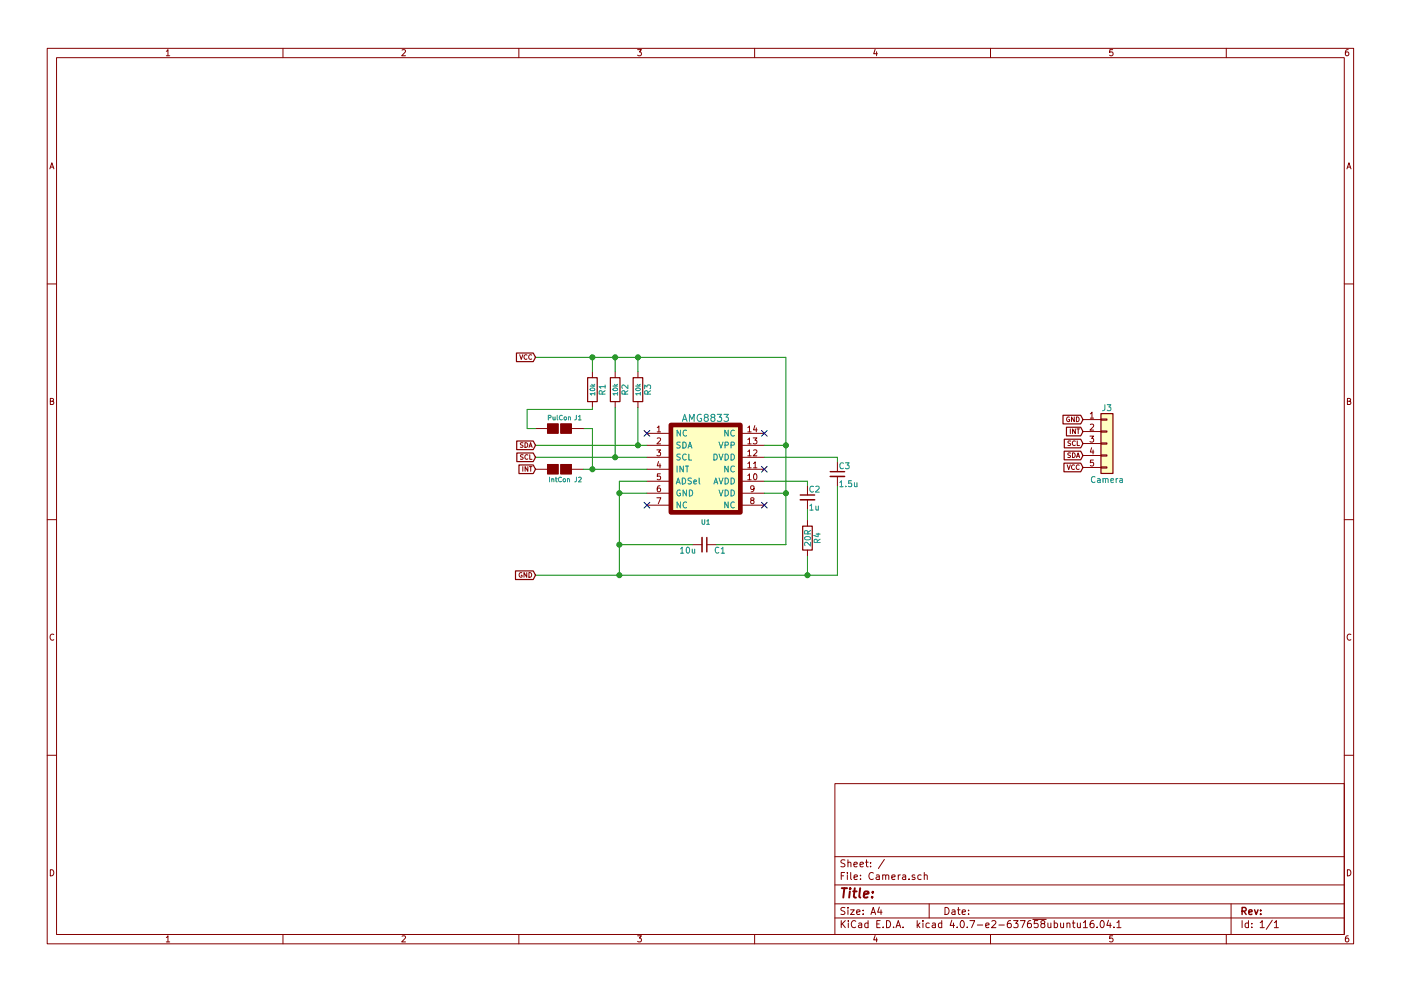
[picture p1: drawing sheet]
EESchema Schematic File Version 2
LIBS:power
LIBS:device
LIBS:switches
LIBS:relays
LIBS:motors
LIBS:transistors
LIBS:conn
LIBS:linear
LIBS:regul
LIBS:74xx
LIBS:cmos4000
LIBS:adc-dac
LIBS:memory
LIBS:xilinx
LIBS:microcontrollers
LIBS:dsp
LIBS:microchip
LIBS:analog_switches
LIBS:motorola
LIBS:texas
LIBS:intel
LIBS:audio
LIBS:interface
LIBS:digital-audio
LIBS:philips
LIBS:display
LIBS:cypress
LIBS:siliconi
LIBS:opto
LIBS:atmel
LIBS:contrib
LIBS:valves
LIBS:parts
LIBS:Camera-cache
EELAYER 25 0
EELAYER END
$Descr A4 11693 8268
encoding utf-8
Sheet 1 1
Title ""
Date ""
Rev ""
Comp ""
Comment1 ""
Comment2 ""
Comment3 ""
Comment4 ""
$EndDescr
$Comp
L AMG8833 U1
U 1 1
P 5890 3910
F 0 "U1" H 5890 3470 39  0000 C CNN
F 1 "AMG8833" H 5890 4340 59  0000 C CNN
F 2 "footprint:AMG8833" H 5890 3910 60  0001 C CNN
F 3 "" H 5890 3910 60  0001 C CNN
	1    5890 3910
	1    0    0    -1  
$EndComp
NoConn ~ 6380 3610
NoConn ~ 6380 3910
NoConn ~ 6380 4210
NoConn ~ 5400 4210
NoConn ~ 5400 3610
Wire Wire Line
	6380 3710 6560 3710
Wire Wire Line
	6560 2975 6560 4540
Wire Wire Line
	6560 4110 6380 4110
$Comp
L C_Small C3
U 1 1
P 6990 3950
F 0 "C3" H 7000 4020 50  0000 L CNN
F 1 "1.5u" H 7000 3870 50  0000 L CNN
F 2 "Capacitors_SMD:C_0603" H 6990 3950 50  0001 C CNN
F 3 "" H 6990 3950 50  0001 C CNN
	1    6990 3950
	1    0    0    -1  
$EndComp
$Comp
L C_Small C2
U 1 1
P 6740 4145
F 0 "C2" H 6750 4215 50  0000 L CNN
F 1 "1u" H 6750 4065 50  0000 L CNN
F 2 "Capacitors_SMD:C_0603" H 6740 4145 50  0001 C CNN
F 3 "" H 6740 4145 50  0001 C CNN
	1    6740 4145
	1    0    0    -1  
$EndComp
$Comp
L C_Small C1
U 1 1
P 5880 4540
F 0 "C1" V 5925 4620 50  0000 L CNN
F 1 "10u" V 5925 4330 50  0000 L CNN
F 2 "Capacitors_SMD:C_0603" H 5880 4540 50  0001 C CNN
F 3 "" H 5880 4540 50  0001 C CNN
	1    5880 4540
	0    1    1    0   
$EndComp
Wire Wire Line
	6560 4540 5980 4540
Connection ~ 6560 4110
Wire Wire Line
	5400 4110 5170 4110
Wire Wire Line
	5170 4010 5170 4795
Wire Wire Line
	5170 4540 5780 4540
Wire Wire Line
	6740 4045 6740 4010
Wire Wire Line
	6740 4010 6380 4010
Wire Wire Line
	4470 4795 6990 4795
Connection ~ 5170 4540
Wire Wire Line
	6990 3850 6990 3810
Wire Wire Line
	6990 3810 6380 3810
Wire Wire Line
	6990 4795 6990 4050
Connection ~ 6740 4795
$Comp
L R R4
U 1 1
P 6740 4485
F 0 "R4" V 6820 4485 50  0000 C CNN
F 1 "20R" V 6740 4485 50  0000 C CNN
F 2 "Resistors_SMD:R_0402" V 6670 4485 50  0001 C CNN
F 3 "" H 6740 4485 50  0001 C CNN
	1    6740 4485
	1    0    0    -1  
$EndComp
Wire Wire Line
	6740 4335 6740 4245
Wire Wire Line
	6740 4635 6740 4795
$Comp
L GS2 J2
U 1 1
P 4670 3910
F 0 "J2" V 4755 4065 39  0000 C CNN
F 1 "IntCon" V 4755 3910 39  0000 C CNN
F 2 "Connectors:GS2" V 4744 3910 50  0001 C CNN
F 3 "" H 4670 3910 50  0001 C CNN
	1    4670 3910
	0    1    1    0   
$EndComp
$Comp
L R R1
U 1 1
P 4945 3245
F 0 "R1" V 5025 3245 50  0000 C CNN
F 1 "10k" V 4945 3245 39  0000 C CNN
F 2 "Resistors_SMD:R_0402" V 4875 3245 50  0001 C CNN
F 3 "" H 4945 3245 50  0001 C CNN
	1    4945 3245
	1    0    0    -1  
$EndComp
$Comp
L R R2
U 1 1
P 5135 3245
F 0 "R2" V 5215 3245 50  0000 C CNN
F 1 "10k" V 5135 3245 39  0000 C CNN
F 2 "Resistors_SMD:R_0402" V 5065 3245 50  0001 C CNN
F 3 "" H 5135 3245 50  0001 C CNN
	1    5135 3245
	1    0    0    -1  
$EndComp
$Comp
L R R3
U 1 1
P 5325 3245
F 0 "R3" V 5405 3245 50  0000 C CNN
F 1 "10k" V 5325 3245 39  0000 C CNN
F 2 "Resistors_SMD:R_0402" V 5255 3245 50  0001 C CNN
F 3 "" H 5325 3245 50  0001 C CNN
	1    5325 3245
	1    0    0    -1  
$EndComp
Wire Wire Line
	5325 3395 5325 3710
Wire Wire Line
	4470 3710 5400 3710
Wire Wire Line
	5135 3395 5135 3810
Wire Wire Line
	4470 3810 5400 3810
Wire Wire Line
	4870 3910 5400 3910
Text GLabel 4470 3910 0    39   Input ~ 0
INT
Wire Wire Line
	5325 2975 5325 3095
Wire Wire Line
	4470 2975 6560 2975
Wire Wire Line
	4945 2975 4945 3095
Wire Wire Line
	5135 3095 5135 2975
Connection ~ 5135 2975
Text GLabel 4470 2975 0    39   Input ~ 0
VCC
Text GLabel 4470 4795 0    39   Input ~ 0
GND
Connection ~ 5170 4795
Connection ~ 4945 2975
Text GLabel 4470 3810 0    39   Input ~ 0
SCL
Text GLabel 4470 3710 0    39   Input ~ 0
SDA
Connection ~ 5325 3710
Connection ~ 5135 3810
Connection ~ 4945 3910
Wire Wire Line
	4400 3410 4400 3570
Wire Wire Line
	4400 3410 4945 3410
Wire Wire Line
	4945 3410 4945 3395
Wire Wire Line
	5400 4010 5170 4010
Connection ~ 5170 4110
Wire Wire Line
	4870 3570 4945 3570
Wire Wire Line
	4945 3570 4945 3910
$Comp
L GS2 J1
U 1 1
P 4670 3570
F 0 "J1" V 4755 3415 39  0000 C CNN
F 1 "PulCon" V 4755 3570 39  0000 C CNN
F 2 "Connectors:GS2" V 4744 3570 50  0001 C CNN
F 3 "" H 4670 3570 50  0001 C CNN
	1    4670 3570
	0    -1   -1   0   
$EndComp
Wire Wire Line
	4400 3570 4470 3570
Connection ~ 5325 2975
Connection ~ 6560 3710
$Comp
L Conn_01x05 J3
U 1 1
P 9240 3695
F 0 "J3" H 9240 3995 50  0000 C CNN
F 1 "Camera" H 9240 3395 50  0000 C CNN
F 2 "footprint:AMGCam" H 9240 3695 50  0001 C CNN
F 3 "" H 9240 3695 50  0001 C CNN
	1    9240 3695
	1    0    0    -1  
$EndComp
Text GLabel 9040 3895 0    39   Input ~ 0
VCC
Text GLabel 9040 3795 0    39   Input ~ 0
SDA
Text GLabel 9040 3695 0    39   Input ~ 0
SCL
Text GLabel 9040 3595 0    39   Input ~ 0
INT
Text GLabel 9040 3495 0    39   Input ~ 0
GND
$EndSCHEMATC
